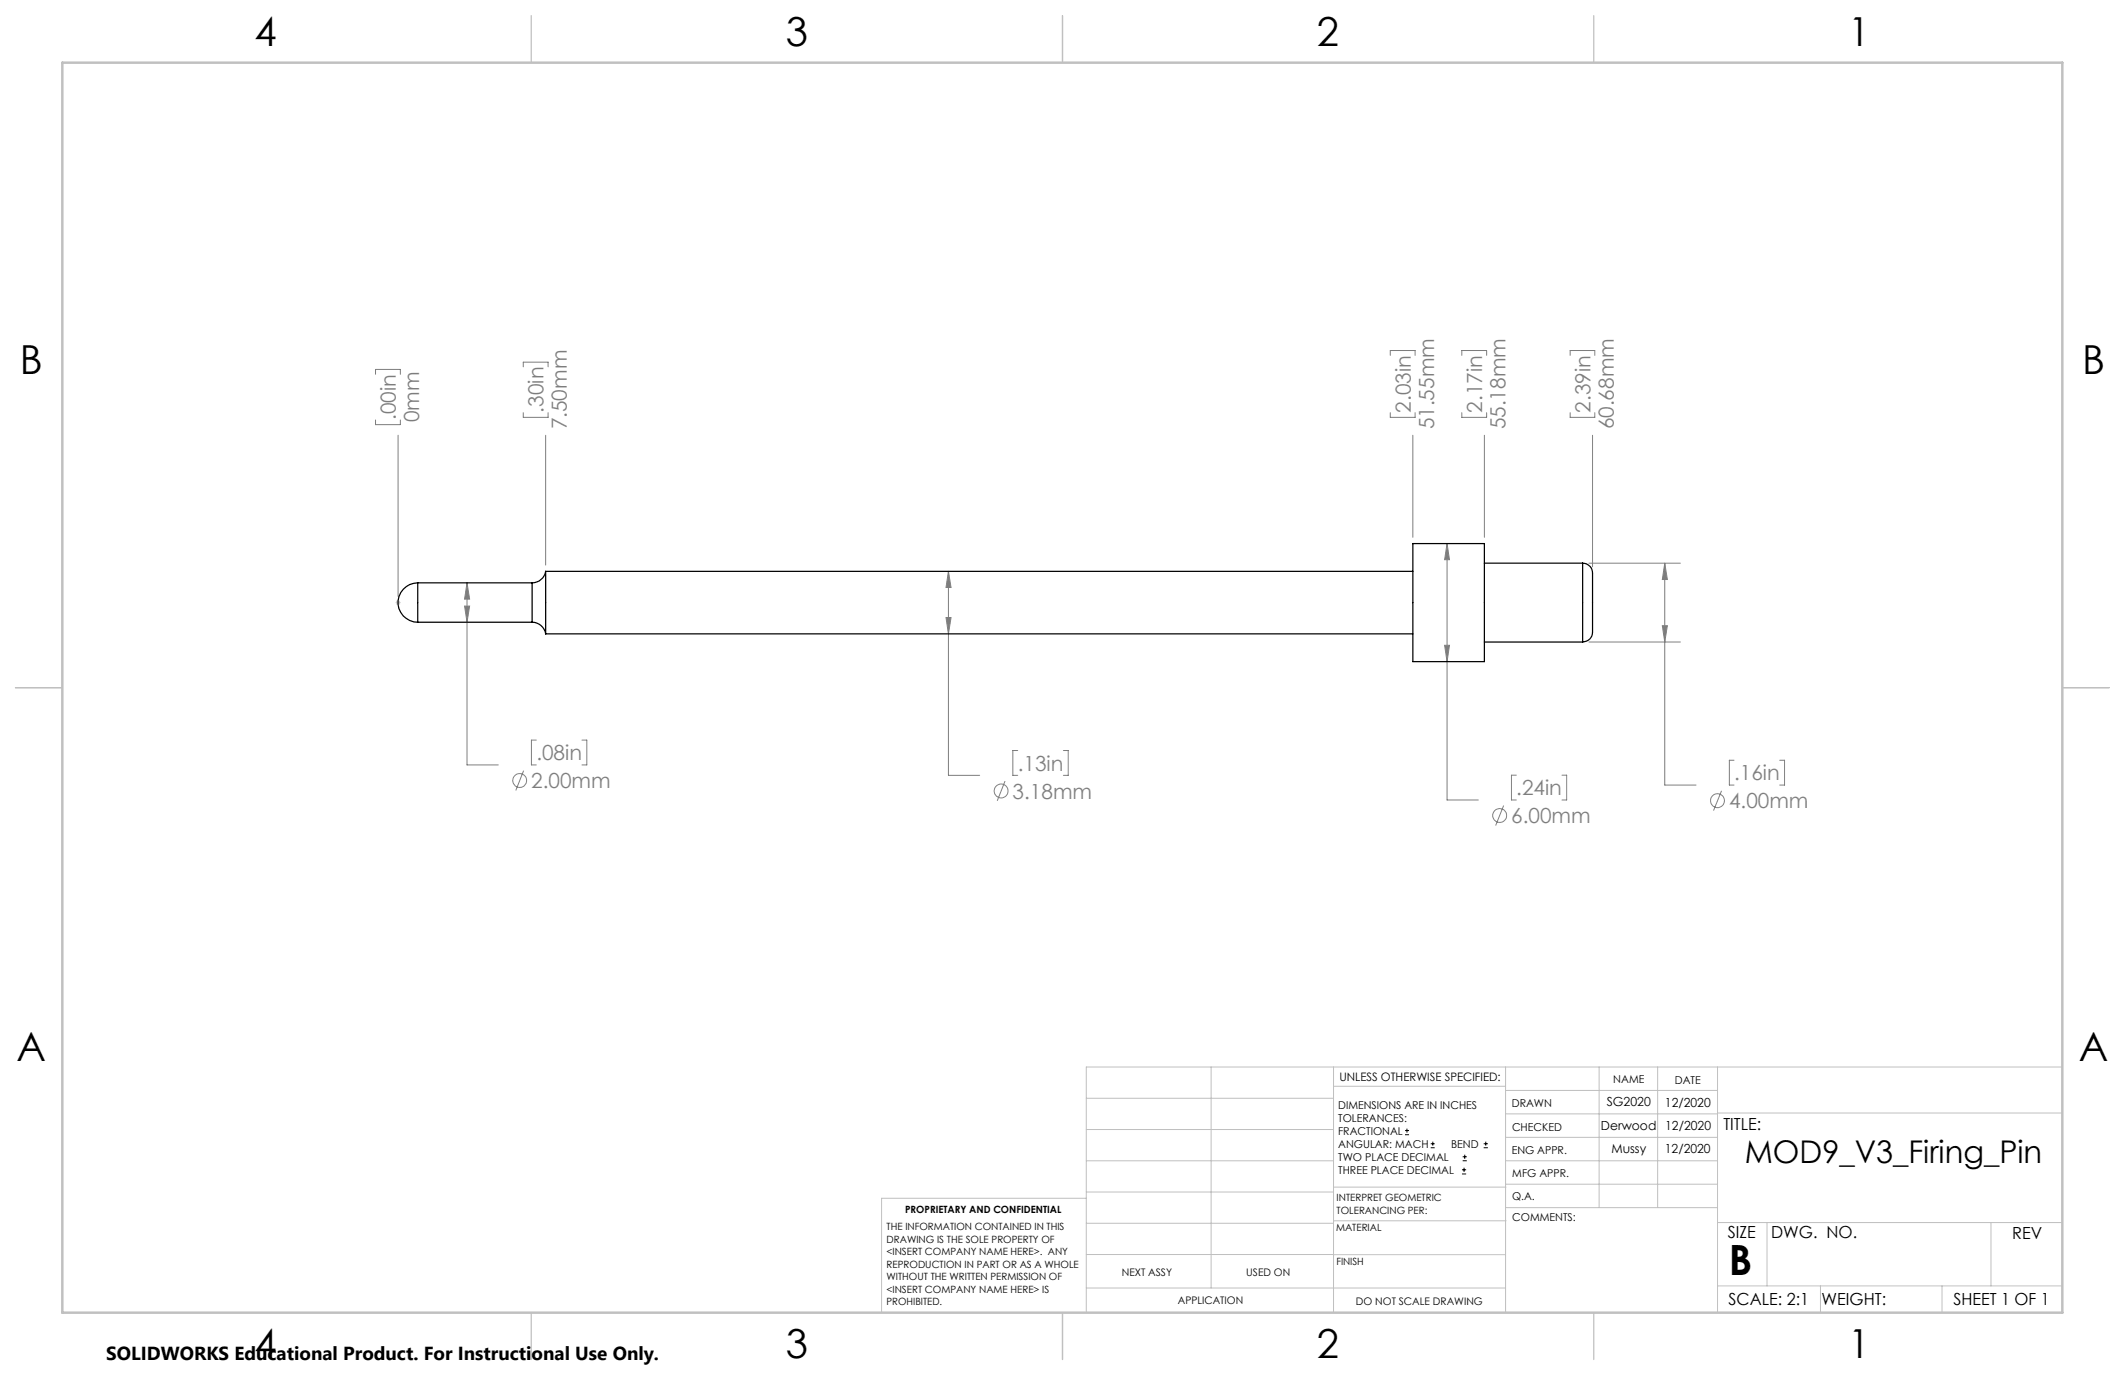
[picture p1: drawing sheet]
<svg xmlns="http://www.w3.org/2000/svg" width="432mm" height="279mm" viewBox="0 0 432 279" stroke-linecap="round" stroke-linejoin="round" font-family="sans-serif">
<g fill="none" stroke="#808080" stroke-width=".2">
<path d="M76.3 76.1v-1h5.1v1M106.3 74.5v-.9h5.1v.9M282.5 72.2v-1h5v1M297 72.2v-1h5.1v1M319.1 72.2v-1h5v1M76.3 85.3v1h5.1v-1M80.9 88.4v32.8M106.3 83.9v.9h5.1v-.9M110.9 88.4v26.4M282.5 83.9v.9h5v-.9M287.1 88.4v20.8M297 83.9v.9h5.1v-.9"/>
<path d="M301.6 88.4v20.8M319.1 83.9v.9h5v-.9M323.6 88.4v26.8M94.9 118.4v37h6.3M94.9 118.4l.5 3.3h-1zM192.7 116.1l.6 3.3h-1.1zM192.7 116.1v41.5h6.4M294 110.5v52.1h6.4M294 110.5l.5 3.2h-1zM322.9 114.4h18.6M338.3 114.4v45.1h6.3M338.3 114.4l.5 3.4h-1z"/>
<path d="M94.4 123.2h1l-.5 3.2zM192.2 125.5h1.1l-.6 3.3zM293.5 131.1h1l-.5 3.3zM322.9 130.5h18.6M337.8 127.1h1l-.5 3.4zM106.4 156.6l-1.6 4M109 150.4h-1v5h1M118.3 150.4h.9v5h-.9M204.2 158.7l-1.6 4M206.8 152.5h-1v5.1h1M216.1 152.5h1v5.1h-1M308.1 157.5h-1v5.1h1"/>
<path d="M317.4 157.5h.9v5.1h-.9M352.4 154.5h-1v5h1M361.6 154.5h1v5h-1M305.5 163.7l-1.6 4M349.8 160.7l-1.6 4"/>
<circle cx="105.6" cy="158.6" r="1.41"/>
<circle cx="203.4" cy="160.7" r="1.4"/>
<circle cx="304.7" cy="165.7" r="1.41"/>
<circle cx="349" cy="162.7" r="1.42"/>
</g>
<g fill="none" stroke="#000" stroke-width=".2">
<path d="M285.5 230.6h.8M285.5 229.7h.8M285.9 229.3v.9M290.7 233.2h.8M290.7 232.4h.8M291.1 232v.8M297.1 238.5h.8M297.1 237.7h.8M297.2 235.9h.9M297.2 235.1h.9M297.5 237.3v.8M297.6 234.6v.9"/>
<path d="M301.5 233.2h.8M301.5 232.4h.8M301.9 232v.8"/>
</g>
<g fill="none" stroke="#c0c0c0" stroke-width=".2">
<path d="M80.4 122.4h1M80.5 122.1l.7 .7M80.9 122v.9M81.2 122.1l-.7 .7M246.1 216.8v44.9M271 216.8v49.9M305.9 216.8v49.9M324.9 216.8v28.6M336.8 216.8v28.6M349 216.8v49.9M419.1 216.8h-198.4v49.9M220.7 235.9h50.3"/>
<path d="M220.7 229.5h50.3M220.7 223.2h50.3M271 220.7h34.9M305.9 231.1h43.1M305.9 226.3h43.1M305.9 221.6h43.1M305.9 235.9h43.1M349 226.2h70.1M220.7 248.6h50.3M220.7 242.2h50.3M220.7 254.9h50.3M220.7 243.5h-41.6v23.2"/>
<path d="M271 255h34.9M271 248.1h35M271 241.2h35M305.9 240.6h43.1M306 245.4h43M349 248.4h70.1M359.1 248.4v12.9M404.6 248.4v12.9M220.7 261.7h85.2M349 261.3h70.1M369.9 261.3v5.4M394.6 261.3v5.4"/>
</g>
<path d="M108 3.2v9.5M215.9 3.2v9.5M323.8 3.2v9.5M3.1 139.7h9.6M419.1 139.7h9.5M108 266.7v9.6M215.9 266.7v9.6M323.8 266.7v9.6" fill="none" stroke="#c0c0c0" stroke-width=".25"/>
<path d="M12.7 12.7h406.4v254h-406.4z" fill="none" stroke="#c0c0c0" stroke-width=".5"/>
<path d="M94.9 118.4l.5 3.3h-1zM94.4 123.2h1l-.5 3.2zM192.7 116.1l.6 3.3h-1.1zM192.2 125.5h1.1l-.6 3.3zM294 110.5l.5 3.2h-1zM293.5 131.1h1l-.5 3.3zM338.3 114.4l.5 3.4h-1zM337.8 127.1h1l-.5 3.4z" fill="#808080"/>
<g fill="none" stroke="#000" stroke-width=".25">
<path d="M84.9 118.4a4 4 0 0 0-4 4 4 4 0 0 0 4 4M84.9 118.4v8M84.9 118.4h23.2M108.1 118.4v8M110.9 116.1a2.82 2.82 0 0 1-2.8 2.3M110.9 116.1v12.7M110.9 116.1h176.2M287.1 110.5h14.5v23.9h-14.5zM301.6 114.4h20M321.6 114.4a2.03 2.03 0 0 1 2 2.5v9.3a6.7 6.7 0 0 1-.3 3.3 2.08 2.08 0 0 1-1.7 1M321.6 114.4v16.1M84.9 126.4h23.2"/>
<path d="M108.1 126.4a2.81 2.81 0 0 1 2.8 2.4M110.9 128.8h176.2M301.6 130.5h20"/>
</g>
<text font-size="8.5" x="351.3" y="259">B</text>
<g font-size="8.1">
<text x="51.7" y="9.3">4</text>
<text x="159.7" y="9.3">3</text>
<text x="267.6" y="9.3">2</text>
<text x="375.6" y="9.3">1</text>
<text x="4" y="76">B</text>
<text x="423.1" y="76">B</text>
<text x="3.3" y="215.7">A</text>
<text x="422.4" y="215.7">A</text>
<text x="51.7" y="276">4</text>
<text x="159.7" y="276">3</text>
<text x="267.6" y="276">2</text>
<text x="375.6" y="276">1</text>
</g>
<text font-size="6.3" x="354.6" y="236.4">MOD9_V3_Firing_Pin</text>
<g font-size="4.2" fill="#808080">
<text x="110.5" y="83.8" transform="rotate(-90 110.5 83.8)">.30in</text>
<text x="286.7" y="83.8" transform="rotate(-90 286.7 83.8)">2.03in</text>
<text x="301.2" y="83.8" transform="rotate(-90 301.2 83.8)">2.17in</text>
<text x="323.2" y="83.8" transform="rotate(-90 323.2 83.8)">2.39in</text>
<text x="80.5" y="85.3" transform="rotate(-90 80.5 85.3)">.00in</text>
<text x="85.2" y="85.8" transform="rotate(-90 85.2 85.8)">0mm</text>
<text x="115.2" y="87.3" transform="rotate(-90 115.2 87.3)">7.50mm</text>
<text x="291.4" y="87.3" transform="rotate(-90 291.4 87.3)">51.55mm</text>
<text x="305.9" y="87.3" transform="rotate(-90 305.9 87.3)">55.18mm</text>
<text x="327.9" y="87.3" transform="rotate(-90 327.9 87.3)">60.68mm</text>
<text x="109" y="154.5">.08in</text>
<text x="107.9" y="160.2">2.00mm</text>
<text x="206.8" y="156.6">.13in</text>
<text x="308.1" y="161.6">.24in</text>
<text x="352.4" y="158.6">.16in</text>
<text x="205.8" y="162.3">3.18mm</text>
<text x="307.1" y="167.3">6.00mm</text>
<text x="351.3" y="164.3">4.00mm</text>
</g>
<text font-size="3.8" x="21.6" y="276.3">SOLIDWORKS Educational Product. For Instructional Use Only.</text>
<g font-size="3.4">
<text x="350.2" y="229.5">TITLE:</text>
<text x="351.1" y="251.6">SIZE</text>
<text x="359.9" y="251.6">DWG. NO.</text>
<text x="408.9" y="251.7">REV</text>
<text x="351.2" y="265.2">SCALE: 2:1</text>
<text x="370.1" y="265.3">WEIGHT:</text>
<text x="396.9" y="265.2">SHEET 1 OF 1</text>
</g>
<g font-size="2.5">
<text x="326.5" y="224.8">SG2020</text>
<text x="338.3" y="224.9">12/2020</text>
<text x="325.3" y="229.6">Derwood</text>
<text x="338.4" y="229.7">12/2020</text>
<text x="327.4" y="234.4">Mussy</text>
<text x="338.3" y="234.3">12/2020</text>
</g>
<text font-size="2.4" x="272.2" y="219.7">UNLESS OTHERWISE SPECIFIED:</text>
<g font-size="2.2">
<text x="327.8" y="220.1">NAME</text>
<text x="340.3" y="220.2">DATE</text>
<text x="271.9" y="225.3">DIMENSIONS ARE IN INCHES</text>
<text x="271.9" y="227.9">TOLERANCES:</text>
<text x="307.2" y="224.9">DRAWN</text>
<text x="271.9" y="230.6">FRACTIONAL</text>
<text x="271.9" y="233.2">ANGULAR: MACH</text>
<text x="294.9" y="233.2">BEND</text>
<text x="307.3" y="229.8">CHECKED</text>
<text x="271.9" y="235.9">TWO PLACE DECIMAL</text>
<text x="271.9" y="238.5">THREE PLACE DECIMAL</text>
<text x="307.2" y="234.5">ENG APPR.</text>
<text x="307.3" y="239.2">MFG APPR.</text>
<text x="307.3" y="243.9">Q.A.</text>
<text x="307.3" y="248.1">COMMENTS:</text>
</g>
<g font-size="2.1">
<text x="227.9" y="259.2">NEXT ASSY</text>
<text x="253.3" y="259.2">USED ON</text>
<text x="239.3" y="265">APPLICATION</text>
<text x="275.5" y="265.1">DO NOT SCALE DRAWING</text>
</g>
<g font-size="2">
<text x="271.6" y="244.1">INTERPRET GEOMETRIC</text>
<text x="180.2" y="250">THE INFORMATION CONTAINED IN THIS</text>
<text x="183.9" y="246.4">PROPRIETARY AND CONFIDENTIAL</text>
<text x="271.5" y="250.2">MATERIAL</text>
<text x="271.6" y="246.6">TOLERANCING PER:</text>
<text x="180.2" y="252.5">DRAWING IS THE SOLE PROPERTY OF</text>
<text x="180.2" y="255.1">&lt;INSERT COMPANY NAME HERE&gt;. ANY</text>
<text x="180.2" y="257.6">REPRODUCTION IN PART OR AS A WHOLE</text>
<text x="271.5" y="257">FINISH</text>
<text x="180.2" y="260.1">WITHOUT THE WRITTEN PERMISSION OF</text>
<text x="180.2" y="262.6">&lt;INSERT COMPANY NAME HERE&gt; IS</text>
<text x="180.2" y="265.2">PROHIBITED.</text>
</g>
</svg>
